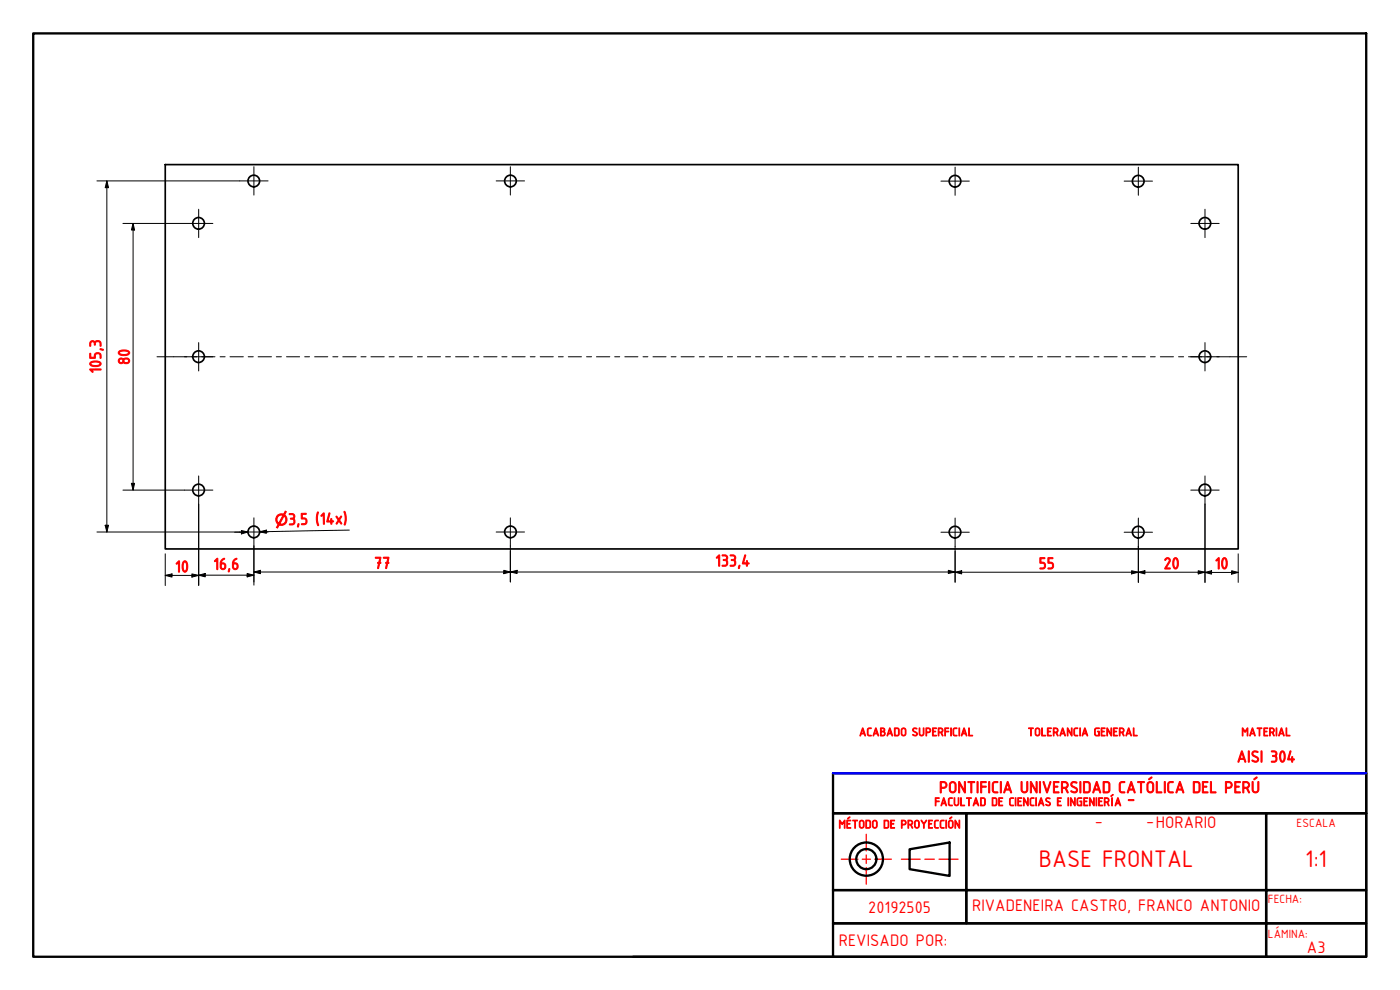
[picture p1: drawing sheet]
<svg xmlns="http://www.w3.org/2000/svg" width="420mm" height="297mm" viewBox="0 0 420 297" stroke-linecap="round" stroke-linejoin="round" font-family="sans-serif">
<!-- layer: Visible (ISO) -->
<g fill="none" stroke="#000" stroke-width=".51">
<path d="M49.6 49.4h322v115.3h-322z"/>
<circle cx="76.2" cy="54.3" r="1.75"/>
<circle cx="153.2" cy="54.3" r="1.75"/>
<circle cx="286.6" cy="54.4" r="1.75"/>
<circle cx="341.6" cy="54.4" r="1.75"/>
<circle cx="59.6" cy="67" r="1.75"/>
<circle cx="361.6" cy="67" r="1.75"/>
<circle cx="59.6" cy="107" r="1.75"/>
<circle cx="361.6" cy="107" r="1.75"/>
<circle cx="59.6" cy="147" r="1.75"/>
<circle cx="76.2" cy="159.6" r="1.75"/>
<circle cx="153.2" cy="159.6" r="1.75"/>
<circle cx="286.6" cy="159.7" r="1.75"/>
<circle cx="341.6" cy="159.7" r="1.75"/>
<circle cx="361.6" cy="147" r="1.75"/>
</g>
<!-- layer: Border (ISO) -->
<g fill="none" stroke="#000" stroke-width=".7">
<path d="M10 10h400v277.1h-400zM250 232h160v12h-160zM250 244h40v23.1h-40zM273 254.8l12-2v10l-12-2zM290 244h90v23.1h-90zM380 244h30v23.1h-30zM250 277h130v10.1h-130zM250 267.1h40v9.9h-40zM290 267.1h90v9.9h30v-9.9h-30v9.9h-90zM380 277h30v10.1h-30zM190 287.1h60"/>
<circle cx="260" cy="257.8" r="5"/>
<circle cx="260" cy="257.8" r="3"/>
</g>
<path d="M252.5 257.8h5M258.8 257.8h2.4M260 250.3v5M260 256.5v2.6M262.5 257.8h5M270.5 257.8h5.7M277.6 257.8h2.8M281.8 257.8h5.7M260 260.3v5" fill="none" stroke="#f00" stroke-width=".38"/>
<!-- layer: Centerline (ISO) -->
<g fill="none" stroke="#000" stroke-width=".3">
<path d="M47.1 107h9M57.6 107h1.5M60.6 107h3.9M66 107h1.6M69 107h4M74.5 107h1.5M77.5 107h4M82.9 107h1.6M86 107h3.9M91.4 107h1.5M94.4 107h4M99.9 107h1.5"/>
<path d="M102.9 107h4M108.3 107h1.6M111.3 107h4M116.8 107h1.5M119.8 107h4M125.3 107h1.4M128.3 107h3.9M133.7 107h1.5M136.7 107h4M142.2 107h1.5M145.2 107h4M150.6 107h1.5"/>
<path d="M153.7 107h3.9M159.1 107h1.5M162.1 107h4M167.6 107h1.4M170.6 107h3.9M176 107h1.5M179 107h4M184.5 107h1.5M187.5 107h4M193 107h1.4M196 107h3.9M201.4 107h1.5"/>
<path d="M204.4 107h3.9M209.9 107h1.5M212.9 107h4M218.3 107h1.5M221.3 107h4M226.8 107h1.5M229.8 107h3.9M235.3 107h1.4M238.3 107h3.9M243.7 107h1.5M246.7 107h4M252.2 107h1.5"/>
<path d="M255.1 107h4M260.6 107h1.5M263.7 107h3.9M269.1 107h1.5M272.1 107h3.9M277.6 107h1.5M280.5 107h4M286 107h1.5M289 107h4M294.4 107h1.6M297.5 107h3.9M303 107h1.4"/>
<path d="M305.9 107h4M311.4 107h1.5M314.4 107h3.9M319.8 107h1.6M322.8 107h4M328.3 107h1.5M331.3 107h4M336.8 107h1.5M339.8 107h3.9M345.2 107h1.5M348.2 107h4M353.7 107h1.5"/>
<path d="M356.7 107h4M362.1 107h1.6M365.2 107h8.9"/>
</g>
<!-- layer: Center Mark (ISO) -->
<g fill="none" stroke="#000" stroke-width=".3">
<path d="M71.9 54.3h8.6M76.2 50v8.5M148.9 54.3h8.5M153.2 50v8.5M282.4 54.3h8.5M286.6 50.2v8.4M337.4 54.3h8.5M341.6 50.2v8.4M55.4 67h8.5M59.6 62.8v8.5M357.4 67h8.5M361.6 62.8v8.5"/>
<path d="M55.4 107h8.5M59.6 102.8v8.5M357.4 107h8.5M361.6 102.8v8.5M55.4 147.1h8.5M59.6 142.8v8.4M71.9 159.6h8.6M76.2 155.4v8.4M148.9 159.6h8.5M153.2 155.4v8.4M282.4 159.7h8.5M286.6 155.4v8.5"/>
<path d="M337.4 159.7h8.5M341.6 155.4v8.5M357.4 147.1h8.5M361.6 142.8v8.4"/>
</g>
<!-- layer: Dimension (ISO) -->
<g fill="none" stroke="#000" stroke-width=".3">
<path d="M29.1 54.3h42.8M32.1 54.3l.5 2h-1zM32.1 54.3v105.3M36.9 67h18.5M39.9 67l.5 2h-1zM39.9 67v80.1M29.1 159.6h45.3M31.6 157.6h1l-.5 2zM36.9 147.1h18.5M39.4 145h1l-.5 2.1zM59.6 151.2v24.5M72.5 159.2l1.9 .4-1.9 .6z"/>
<path d="M77.9 159.6l2-.5v.9zM104.8 159.1l-26.9 .5 2-.1M361.6 151.2v23.5M49.6 172.6l2-.4v1zM49.6 172.6h10M49.6 166.2v9.5M57.6 172.2l2 .4-2 .6zM59.6 172.6l2-.5v1zM59.6 172.6h16.6M74.2 172.1l2 .5-2 .5zM76.2 171.6l2-.5v1zM76.2 171.6h210.4"/>
<path d="M76.2 163.8v11.8M151.2 171.1l2 .5-2 .5zM153.2 171.6l2-.5v1zM153.2 163.8v10.8M284.6 171.1l2 .5-2 .5zM286.6 171.7l2-.5v1zM286.6 163.9v10.8M286.6 171.7h75M339.6 171.2l2 .5-2 .5zM341.6 171.7l2-.5v1zM341.6 163.9v10.8M359.6 171.2l2 .5-2 .5z"/>
<path d="M361.6 171.8l2-.6v1.1zM361.6 171.8h10M369.6 171.2l2 .6-2 .5zM371.6 166.2v8.5"/>
</g>
<g fill="#000">
<path d="M32.1 54.3l.5 2h-1z" fill-rule="evenodd"/>
<path d="M39.9 67l.5 2h-1z" fill-rule="evenodd"/>
<path d="M31.6 157.6h1l-.5 2z" fill-rule="evenodd"/>
<path d="M39.4 145h1l-.5 2.1z" fill-rule="evenodd"/>
<path d="M77.9 159.6l2-.5v.9z" fill-rule="evenodd"/>
<path d="M49.6 172.6l2-.4v1z" fill-rule="evenodd"/>
<path d="M57.6 172.2l2 .4-2 .6z" fill-rule="evenodd"/>
<path d="M59.6 172.6l2-.5v1z" fill-rule="evenodd"/>
<path d="M72.5 159.2l1.9 .4-1.9 .6z" fill-rule="evenodd"/>
<path d="M74.2 172.1l2 .5-2 .5z" fill-rule="evenodd"/>
<path d="M76.2 171.6l2-.5v1z" fill-rule="evenodd"/>
<path d="M151.2 171.1l2 .5-2 .5z" fill-rule="evenodd"/>
<path d="M153.2 171.6l2-.5v1z" fill-rule="evenodd"/>
<path d="M284.6 171.1l2 .5-2 .5z" fill-rule="evenodd"/>
<path d="M286.6 171.7l2-.5v1z" fill-rule="evenodd"/>
<path d="M339.6 171.2l2 .5-2 .5z" fill-rule="evenodd"/>
<path d="M341.6 171.7l2-.5v1z" fill-rule="evenodd"/>
<path d="M359.6 171.2l2 .5-2 .5z" fill-rule="evenodd"/>
<path d="M361.6 171.8l2-.6v1.1z" fill-rule="evenodd"/>
<path d="M369.6 171.2l2 .6-2 .5z" fill-rule="evenodd"/>
</g>
<!-- layer: Border (ISO) -->
<path d="M250 232h160" fill="none" stroke="#00f" stroke-width=".7"/>
<g font-size="7.7" fill="#f00">
<text x="311.8" y="260.3">BASE FRONTAL</text>
<text x="391.7" y="260.3">1:1</text>
</g>
<g font-size="5.4" fill="#f00">
<text x="328.5" y="247.8">-</text>
<text x="344" y="247.8">-HORARIO</text>
<text x="260.5" y="273.8">20192505</text>
<text x="291.7" y="273.4">RIVADENEIRA CASTRO, FRANCO ANTONIO</text>
<text x="251.7" y="283.8">REVISADO POR:</text>
<text x="392.2" y="286.1">A3</text>
</g>
<g font-size="5.3" fill="#f00">
<text x="30.4" y="112.1" transform="rotate(-90 30.4 112.1)">105,3</text>
<text x="38.9" y="109.5" transform="rotate(-90 38.9 109.5)">80</text>
<text x="86.5" y="157.5" transform="rotate(-1 86.5 157.5)">3,5 (14x)</text>
<text x="52.5" y="171.7">10</text>
<text x="64" y="170.9">16,6</text>
<text x="112.3" y="170.6">77</text>
<text x="214.6" y="169.9">133,4</text>
<text x="311.7" y="170.7">55</text>
<text x="349.2" y="170.7">20</text>
<text x="364.6" y="170.7">10</text>
<text x="371.2" y="228.7">AISI 304</text>
<text x="281.8" y="237.9">PONTIFICIA UNIVERSIDAD CATÓLICA DEL PERÚ</text>
<text x="338.3" y="241.1">-</text>
</g>
<text font-size="4.5" fill="#f00" x="82.5" y="157.6" transform="rotate(-1 82.5 157.6)">⌀</text>
<g font-size="3.9" fill="#f00">
<text x="389.1" y="248">ESCALA</text>
<text x="380.5" y="271.1">FECHA:</text>
<text x="380.5" y="281.5">LÁMINA:</text>
</g>
<g font-size="3.8" fill="#f00">
<text x="257.8" y="220.8">ACABADO SUPERFICIAL</text>
<text x="308.4" y="220.8">TOLERANCIA GENERAL</text>
<text x="372.6" y="220.8">MATERIAL</text>
<text x="280.4" y="241.8">FACULTAD DE CIENCIAS E INGENIERÍA</text>
<text x="251.7" y="248.5">MÉTODO DE PROYECCIÓN</text>
</g>
</svg>
